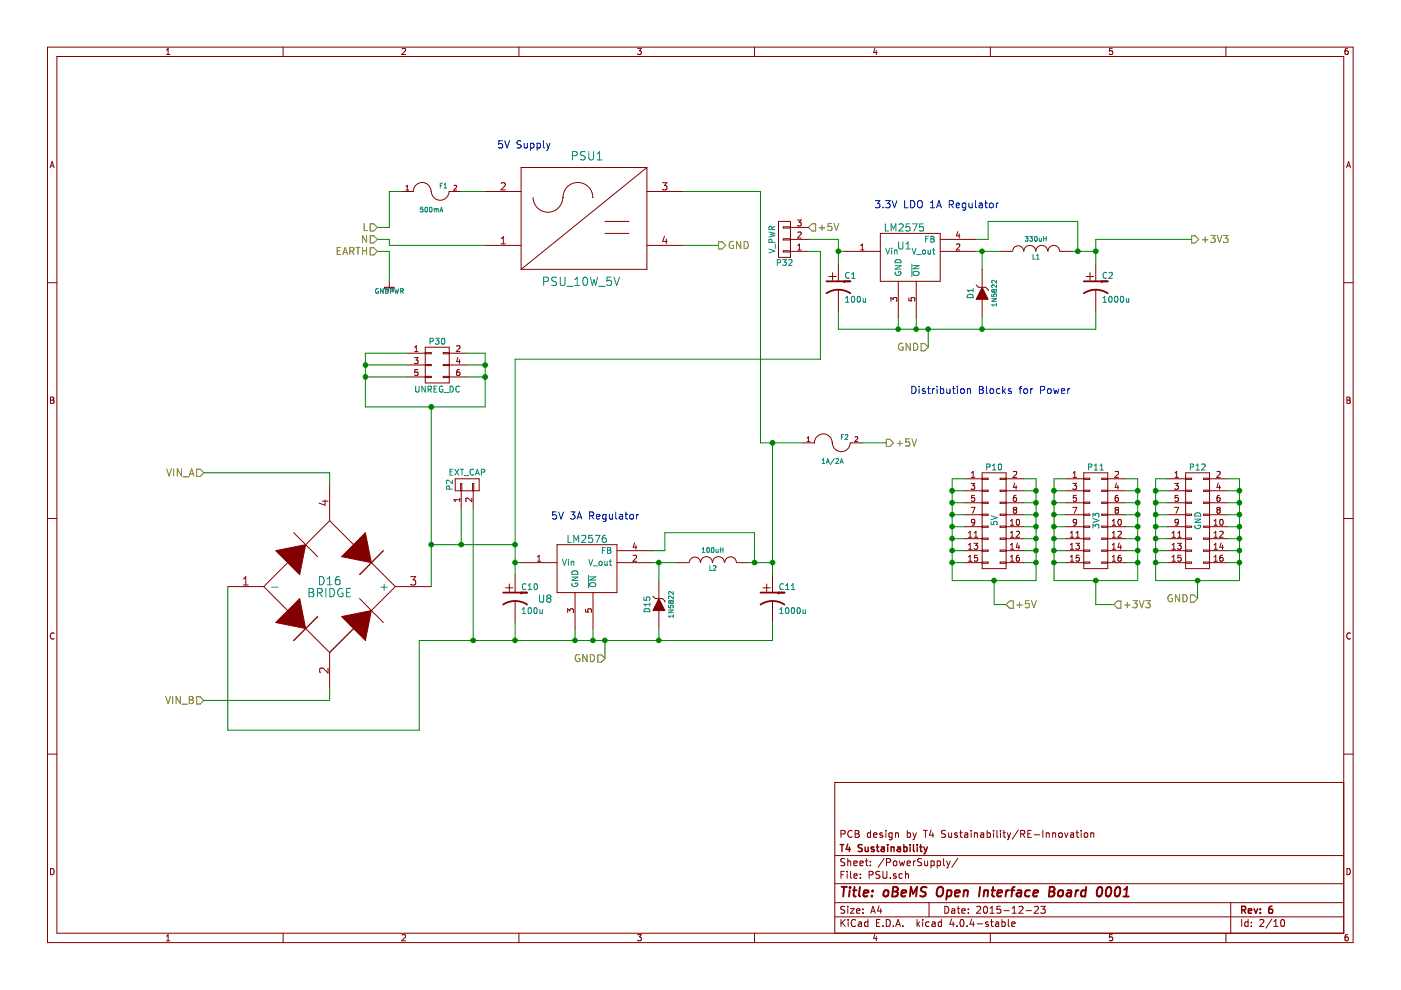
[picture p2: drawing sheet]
EESchema Schematic File Version 2
LIBS:power
LIBS:device
LIBS:transistors
LIBS:conn
LIBS:linear
LIBS:regul
LIBS:74xx
LIBS:cmos4000
LIBS:adc-dac
LIBS:memory
LIBS:xilinx
LIBS:microcontrollers
LIBS:dsp
LIBS:microchip
LIBS:analog_switches
LIBS:motorola
LIBS:texas
LIBS:intel
LIBS:audio
LIBS:interface
LIBS:digital-audio
LIBS:philips
LIBS:display
LIBS:cypress
LIBS:siliconi
LIBS:opto
LIBS:atmel
LIBS:contrib
LIBS:valves
LIBS:oBeMs_Pulse_PCB-cache
LIBS:matts_components
EELAYER 25 0
EELAYER END
$Descr A4 11693 8268
encoding utf-8
Sheet 2 10
Title "oBeMS Open Interface Board 0001"
Date "2015-12-23"
Rev "6"
Comp "T4 Sustainability"
Comment1 "PCB design by T4 Sustainability/RE-Innovation"
Comment2 ""
Comment3 ""
Comment4 ""
$EndDescr
$Comp
L FUSE F1
U 1 1
P 3600 1600
F 0 "F1" H 3700 1650 40  0000 C CNN
F 1 "500mA" H 3600 1450 40  0000 C CNN
F 2 "REInnovationFootprint:TH_Fuse_Holder_5-20_CPC" H 3600 1600 60  0001 C CNN
F 3 "http://www.farnell.com/datasheets/1564551.pdf" H 3600 1600 60  0001 C CNN
F 4 "240V AC 5A Fuseholder" H 3600 1600 60  0001 C CNN "Description"
F 5 "~" H 3600 1600 60  0001 C CNN "Notes"
F 6 "Unbranded" H 3600 1600 60  0001 C CNN "Manufacturer"
F 7 "MCHTC-100M" H 3600 1600 60  0001 C CNN "Manufacturer Part No"
F 8 "CPC" H 3600 1600 60  0001 C CNN "Supplier 1"
F 9 "FF01942 " H 3600 1600 60  0001 C CNN "Supplier 1 Part No"
F 10 "~" H 3600 1600 60  0001 C CNN "Supplier 2"
F 11 "~" H 3600 1600 60  0001 C CNN "Supplier 2 Part No"
	1    3600 1600
	1    0    0    -1  
$EndComp
$Comp
L PSU_10W_5V PSU1
U 1 1
P 5750 1800
F 0 "PSU1" H 4900 2300 70  0000 C CNN
F 1 "PSU_10W_5V" H 4850 1250 70  0000 C CNN
F 2 "REInnovationFootprint:TH_DCDC_PowerPac_5W_10W" H 4550 1900 60  0001 C CNN
F 3 "http://www.farnell.com/datasheets/1683226.pdf" H 4550 1900 60  0001 C CNN
F 4 "240V AC to 5V PSU 5/10W 1/2A" H 5750 1800 60  0001 C CNN "Description"
F 5 "~" H 5750 1800 60  0001 C CNN "Notes"
F 6 "Powerpax" H 5750 1800 60  0001 C CNN "Manufacturer"
F 7 "PD05-20B05" H 5750 1800 60  0001 C CNN "Manufacturer Part No"
F 8 "CPC" H 5750 1800 60  0001 C CNN "Supplier 1"
F 9 "PW03300" H 5750 1800 60  0001 C CNN "Supplier 1 Part No"
F 10 "~" H 5750 1800 60  0001 C CNN "Supplier 2"
F 11 "~" H 5750 1800 60  0001 C CNN "Supplier 2 Part No"
	1    5750 1800
	1    0    0    -1  
$EndComp
$Comp
L GNDPWR #PWR016
U 1 1
P 3250 2350
F 0 "#PWR016" H 3250 2400 40  0001 C CNN
F 1 "GNDPWR" H 3250 2270 40  0000 C CNN
F 2 "" H 3250 2350 60  0000 C CNN
F 3 "" H 3250 2350 60  0000 C CNN
	1    3250 2350
	1    0    0    -1  
$EndComp
Text Notes 4150 1250 0    60   ~ 0
5V Supply
Wire Wire Line
	4050 1600 3850 1600
Wire Wire Line
	3150 1900 3250 1900
Wire Wire Line
	3250 1900 3250 1600
Wire Wire Line
	3250 1600 3350 1600
Wire Wire Line
	3150 2000 3250 2000
Wire Wire Line
	3250 2000 3250 2050
Wire Wire Line
	3250 2050 4050 2050
Wire Wire Line
	3150 2100 3250 2100
Wire Wire Line
	3250 2100 3250 2350
Wire Wire Line
	5700 2050 6000 2050
Wire Wire Line
	5700 1600 6350 1600
Text HLabel 3150 1900 0    60   Input ~ 0
L
Text HLabel 3150 2000 0    60   Input ~ 0
N
Text HLabel 3150 2100 0    60   Input ~ 0
EARTH
Text Notes 7300 1750 0    60   ~ 0
3.3V LDO 1A Regulator
$Comp
L CP1-RESCUE-oBeMs_Pulse_PCB C1
U 1 1
P 7000 2400
F 0 "C1" H 7050 2500 50  0000 L CNN
F 1 "100u" H 7050 2300 50  0000 L CNN
F 2 "REInnovationFootprint:C2V8_V" H 7000 2400 60  0001 C CNN
F 3 "" H 7000 2400 60  0000 C CNN
F 4 "Value" H 7000 2400 60  0001 C CNN "Description"
F 5 "Value" H 7000 2400 60  0001 C CNN "Notes"
F 6 "Value" H 7000 2400 60  0001 C CNN "Manufacturer"
F 7 "Value" H 7000 2400 60  0001 C CNN "Manufacturer Part No"
F 8 "Value" H 7000 2400 60  0001 C CNN "Supplier 1"
F 9 "Value" H 7000 2400 60  0001 C CNN "Supplier 1 Part No"
F 10 "Value" H 7000 2400 60  0001 C CNN "Supplier 2"
F 11 "Value" H 7000 2400 60  0001 C CNN "Supplier 2 Part No"
	1    7000 2400
	1    0    0    -1  
$EndComp
$Comp
L CP1-RESCUE-oBeMs_Pulse_PCB C2
U 1 1
P 9150 2400
F 0 "C2" H 9200 2500 50  0000 L CNN
F 1 "1000u" H 9200 2300 50  0000 L CNN
F 2 "REInnovationFootprint:C2V8_V" H 9150 2400 60  0001 C CNN
F 3 "" H 9150 2400 60  0000 C CNN
F 4 "Value" H 9150 2400 60  0001 C CNN "Description"
F 5 "Value" H 9150 2400 60  0001 C CNN "Notes"
F 6 "Value" H 9150 2400 60  0001 C CNN "Manufacturer"
F 7 "Value" H 9150 2400 60  0001 C CNN "Manufacturer Part No"
F 8 "Value" H 9150 2400 60  0001 C CNN "Supplier 1"
F 9 "Value" H 9150 2400 60  0001 C CNN "Supplier 1 Part No"
F 10 "Value" H 9150 2400 60  0001 C CNN "Supplier 2"
F 11 "Value" H 9150 2400 60  0001 C CNN "Supplier 2 Part No"
	1    9150 2400
	1    0    0    -1  
$EndComp
$Comp
L INDUCTOR L1
U 1 1
P 8650 2100
F 0 "L1" V 8600 2100 40  0000 C CNN
F 1 "330uH" V 8750 2100 40  0000 C CNN
F 2 "REInnovationFootprint:TH_Inductor" H 8650 2100 60  0001 C CNN
F 3 "http://docs-europe.electrocomponents.com/webdocs/0d90/0900766b80d90b31.pdf" H 8650 2100 60  0001 C CNN
F 4 "Inductor. 1A RMS. " H 8650 2100 60  0001 C CNN "Description"
F 5 "~" H 8650 2100 60  0001 C CNN "Notes"
F 6 "Panasonic" H 8650 2100 60  0001 C CNN "Manufacturer"
F 7 " ELC11D331F" H 8650 2100 60  0001 C CNN "Manufacturer Part No"
F 8 "RS" H 8650 2100 60  0001 C CNN "Supplier 1"
F 9 "675-5428" H 8650 2100 60  0001 C CNN "Supplier 1 Part No"
F 10 "~" H 8650 2100 60  0001 C CNN "Supplier 2"
F 11 "~" H 8650 2100 60  0001 C CNN "Supplier 2 Part No"
F 12 "~" H 8650 2100 60  0001 C CNN "Cost"
	1    8650 2100
	0    -1   -1   0   
$EndComp
Wire Wire Line
	9150 2000 9150 2200
Wire Wire Line
	7000 2000 7000 2200
Wire Wire Line
	7000 2600 7000 2750
Wire Wire Line
	7000 2750 9150 2750
Wire Wire Line
	9150 2750 9150 2600
Wire Wire Line
	7750 2900 7750 2750
Connection ~ 7750 2750
Wire Wire Line
	7050 2100 7000 2100
Connection ~ 7000 2100
Wire Wire Line
	7500 2750 7500 2650
Connection ~ 7500 2750
Wire Wire Line
	7650 2650 7650 2750
Connection ~ 7650 2750
Wire Wire Line
	8200 2650 8200 2750
Connection ~ 8200 2750
Wire Wire Line
	8150 2100 8350 2100
Wire Wire Line
	8200 2250 8200 2100
Connection ~ 8200 2100
Wire Wire Line
	8150 2000 8250 2000
Wire Wire Line
	8250 2000 8250 1850
Wire Wire Line
	8250 1850 9000 1850
Wire Wire Line
	9000 1850 9000 2100
Wire Wire Line
	8950 2100 9150 2100
Connection ~ 9150 2100
Connection ~ 9000 2100
Text Notes 7600 3300 0    60   ~ 0
Distribution Blocks for Power
Wire Wire Line
	8050 4400 7950 4400
Wire Wire Line
	7950 4000 7950 4850
Wire Wire Line
	7950 4850 8650 4850
Wire Wire Line
	8650 4850 8650 4000
Wire Wire Line
	8650 4400 8550 4400
Wire Wire Line
	8550 4500 8650 4500
Connection ~ 8650 4500
Wire Wire Line
	8550 4600 8650 4600
Connection ~ 8650 4600
Wire Wire Line
	8550 4700 8650 4700
Connection ~ 8650 4700
Wire Wire Line
	8050 4700 7950 4700
Connection ~ 7950 4700
Wire Wire Line
	8050 4600 7950 4600
Connection ~ 7950 4600
Wire Wire Line
	8050 4500 7950 4500
Connection ~ 7950 4500
Wire Wire Line
	8900 4400 8800 4400
Wire Wire Line
	8800 4000 8800 4850
Wire Wire Line
	8800 4850 9500 4850
Wire Wire Line
	9500 4850 9500 4000
Wire Wire Line
	9500 4400 9400 4400
Wire Wire Line
	9400 4500 9500 4500
Connection ~ 9500 4500
Wire Wire Line
	9400 4600 9500 4600
Connection ~ 9500 4600
Wire Wire Line
	9400 4700 9500 4700
Connection ~ 9500 4700
Wire Wire Line
	8900 4700 8800 4700
Connection ~ 8800 4700
Wire Wire Line
	8900 4600 8800 4600
Connection ~ 8800 4600
Wire Wire Line
	8900 4500 8800 4500
Connection ~ 8800 4500
Wire Wire Line
	9750 4400 9650 4400
Wire Wire Line
	9650 4000 9650 4850
Wire Wire Line
	9650 4850 10350 4850
Wire Wire Line
	10350 4850 10350 4000
Wire Wire Line
	10350 4400 10250 4400
Wire Wire Line
	10250 4500 10350 4500
Connection ~ 10350 4500
Wire Wire Line
	10250 4600 10350 4600
Connection ~ 10350 4600
Wire Wire Line
	10250 4700 10350 4700
Connection ~ 10350 4700
Wire Wire Line
	9750 4700 9650 4700
Connection ~ 9650 4700
Wire Wire Line
	9750 4600 9650 4600
Connection ~ 9650 4600
Wire Wire Line
	9750 4500 9650 4500
Connection ~ 9650 4500
Wire Wire Line
	10000 5000 10000 4850
Connection ~ 10000 4850
Wire Wire Line
	8400 5050 8300 5050
Wire Wire Line
	8300 5050 8300 4850
Connection ~ 8300 4850
Wire Wire Line
	9300 5050 9150 5050
Wire Wire Line
	9150 5050 9150 4850
Connection ~ 9150 4850
Text Notes 4600 4350 0    60   ~ 0
5V 3A Regulator
$Comp
L CP1-RESCUE-oBeMs_Pulse_PCB C10
U 1 1
P 4300 5000
F 0 "C10" H 4350 5100 50  0000 L CNN
F 1 "100u" H 4350 4900 50  0000 L CNN
F 2 "REInnovationFootprint:C2V8_V" H 4300 5000 60  0001 C CNN
F 3 "" H 4300 5000 60  0000 C CNN
F 4 "Value" H 4300 5000 60  0001 C CNN "Description"
F 5 "Value" H 4300 5000 60  0001 C CNN "Notes"
F 6 "Value" H 4300 5000 60  0001 C CNN "Manufacturer"
F 7 "Value" H 4300 5000 60  0001 C CNN "Manufacturer Part No"
F 8 "Value" H 4300 5000 60  0001 C CNN "Supplier 1"
F 9 "Value" H 4300 5000 60  0001 C CNN "Supplier 1 Part No"
F 10 "Value" H 4300 5000 60  0001 C CNN "Supplier 2"
F 11 "Value" H 4300 5000 60  0001 C CNN "Supplier 2 Part No"
	1    4300 5000
	1    0    0    -1  
$EndComp
$Comp
L CP1-RESCUE-oBeMs_Pulse_PCB C11
U 1 1
P 6450 5000
F 0 "C11" H 6500 5100 50  0000 L CNN
F 1 "1000u" H 6500 4900 50  0000 L CNN
F 2 "REInnovationFootprint:C2V8_V" H 6450 5000 60  0001 C CNN
F 3 "" H 6450 5000 60  0000 C CNN
F 4 "Value" H 6450 5000 60  0001 C CNN "Description"
F 5 "Value" H 6450 5000 60  0001 C CNN "Notes"
F 6 "Value" H 6450 5000 60  0001 C CNN "Manufacturer"
F 7 "Value" H 6450 5000 60  0001 C CNN "Manufacturer Part No"
F 8 "Value" H 6450 5000 60  0001 C CNN "Supplier 1"
F 9 "Value" H 6450 5000 60  0001 C CNN "Supplier 1 Part No"
F 10 "Value" H 6450 5000 60  0001 C CNN "Supplier 2"
F 11 "Value" H 6450 5000 60  0001 C CNN "Supplier 2 Part No"
F 12 "~" H 6450 5000 60  0001 C CNN "Cost"
	1    6450 5000
	1    0    0    -1  
$EndComp
$Comp
L INDUCTOR L2
U 1 1
P 5950 4700
F 0 "L2" V 5900 4700 40  0000 C CNN
F 1 "100uH" V 6050 4700 40  0000 C CNN
F 2 "REInnovationFootprint:TH_Inductor_ELC18B101L" H 5950 4700 60  0001 C CNN
F 3 "http://docs-europe.electrocomponents.com/webdocs/002b/0900766b8002b270.pdf" H 5950 4700 60  0001 C CNN
F 4 "Inductor. 3A RMS. " H 5950 4700 60  0001 C CNN "Description"
F 5 "~" H 5950 4700 60  0001 C CNN "Notes"
F 6 "Panasonic" H 5950 4700 60  0001 C CNN "Manufacturer"
F 7 "ELC18B101L" H 5950 4700 60  0001 C CNN "Manufacturer Part No"
F 8 "RS" H 5950 4700 60  0001 C CNN "Supplier 1"
F 9 "233-5409" H 5950 4700 60  0001 C CNN "Supplier 1 Part No"
F 10 "~" H 5950 4700 60  0001 C CNN "Supplier 2"
F 11 "~" H 5950 4700 60  0001 C CNN "Supplier 2 Part No"
F 12 "~" H 5950 4700 60  0001 C CNN "Cost"
	1    5950 4700
	0    -1   -1   0   
$EndComp
$Comp
L ZENER-RESCUE-oBeMs_Pulse_PCB D15
U 1 1
P 5500 5050
F 0 "D15" H 5500 5150 50  0000 C CNN
F 1 "1N5822" H 5500 4950 40  0000 C CNN
F 2 "REInnovationFootprint:TH_Diode_DO-201AD" H 5500 5050 60  0001 C CNN
F 3 "" H 5500 5050 60  0001 C CNN
F 4 "3A 40V Shottky Diode" H 5500 5050 60  0001 C CNN "Description"
F 5 "~" H 5500 5050 60  0001 C CNN "Notes"
F 6 "STMicroelectronics" H 5500 5050 60  0001 C CNN "Manufacturer"
F 7 "1N5822" H 5500 5050 60  0001 C CNN "Manufacturer Part No"
F 8 "RS" H 5500 5050 60  0001 C CNN "Supplier 1"
F 9 "687-0877" H 5500 5050 60  0001 C CNN "Supplier 1 Part No"
F 10 "~" H 5500 5050 60  0001 C CNN "Supplier 2"
F 11 "~" H 5500 5050 60  0001 C CNN "Supplier 2 Part No"
F 12 "~" H 5500 5050 60  0001 C CNN "Cost"
	1    5500 5050
	0    -1   -1   0   
$EndComp
Wire Wire Line
	6450 3700 6450 4800
Wire Wire Line
	4300 3000 4300 4800
Wire Wire Line
	4300 5200 4300 5350
Wire Wire Line
	3500 5350 6450 5350
Wire Wire Line
	6450 5350 6450 5200
Wire Wire Line
	5050 5500 5050 5350
Connection ~ 5050 5350
Wire Wire Line
	4350 4700 4300 4700
Connection ~ 4300 4700
Wire Wire Line
	4800 5350 4800 5250
Connection ~ 4800 5350
Wire Wire Line
	4950 5250 4950 5350
Connection ~ 4950 5350
Wire Wire Line
	5500 5250 5500 5350
Connection ~ 5500 5350
Wire Wire Line
	5450 4700 5650 4700
Wire Wire Line
	5500 4850 5500 4700
Connection ~ 5500 4700
Wire Wire Line
	5450 4600 5550 4600
Wire Wire Line
	5550 4600 5550 4450
Wire Wire Line
	5550 4450 6300 4450
Wire Wire Line
	6300 4450 6300 4700
Wire Wire Line
	6250 4700 6450 4700
Connection ~ 6450 4700
Connection ~ 6300 4700
$Comp
L LM2576 U8
U 1 1
P 4850 4700
F 0 "U8" H 4550 4400 60  0000 C CNN
F 1 "LM2576" H 4900 4900 60  0000 C CNN
F 2 "REInnovationFootprint:TO220_5PIN" H 4850 4700 60  0001 C CNN
F 3 "http://www.ti.com/lit/ds/symlink/lm2576.pdf" H 4850 4700 60  0001 C CNN
F 4 "~" H 4850 4700 60  0001 C CNN "Description"
F 5 "3A step-down DC DC converter 5V" H 4850 4700 60  0001 C CNN "Notes"
F 6 "Texas Instruments" H 4850 4700 60  0001 C CNN "Manufacturer"
F 7 "LM2576T-5.0/LF03" H 4850 4700 60  0001 C CNN "Manufacturer Part No"
F 8 "RS" H 4850 4700 60  0001 C CNN "Supplier 1"
F 9 " 460-477" H 4850 4700 60  0001 C CNN "Supplier 1 Part No"
F 10 "~" H 4850 4700 60  0001 C CNN "Supplier 2"
F 11 "~" H 4850 4700 60  0001 C CNN "Supplier 2 Part No"
F 12 "~" H 4850 4700 60  0001 C CNN "Cost"
	1    4850 4700
	1    0    0    -1  
$EndComp
Text HLabel 1700 5850 0    60   Input ~ 0
VIN_B
Text HLabel 1700 3950 0    60   Input ~ 0
VIN_A
Wire Wire Line
	3600 4550 4300 4550
Connection ~ 4300 5350
$Comp
L LM2575 U1
U 1 1
P 7550 2100
F 0 "U1" H 7550 2150 60  0000 C CNN
F 1 "LM2575" H 7550 2300 60  0000 C CNN
F 2 "REInnovationFootprint:TO220_5PIN" H 7550 2100 60  0001 C CNN
F 3 "http://docs-europe.electrocomponents.com/webdocs/0780/0900766b807800ee.pdf" H 7550 2100 60  0001 C CNN
F 4 "1A 3.3V DC DC converter IC" H 7550 2100 60  0001 C CNN "Description"
F 5 "~" H 7550 2100 60  0001 C CNN "Notes"
F 6 "Texas Instruments" H 7550 2100 60  0001 C CNN "Manufacturer"
F 7 "LM2575T-3.3/NOPB" H 7550 2100 60  0001 C CNN "Manufacturer Part No"
F 8 "RS" H 7550 2100 60  0001 C CNN "Supplier 1"
F 9 "533-3169" H 7550 2100 60  0001 C CNN "Supplier 1 Part No"
F 10 "~" H 7550 2100 60  0001 C CNN "Supplier 2"
F 11 "~" H 7550 2100 60  0001 C CNN "Supplier 2 Part No"
	1    7550 2100
	1    0    0    -1  
$EndComp
$Comp
L BRIDGE D16
U 1 1
P 2750 4900
F 0 "D16" H 2750 4950 70  0000 C CNN
F 1 "BRIDGE" H 2750 4850 70  0000 C CNN
F 2 "REInnovationFootprint:TH_BridgeRect_8A" H 2750 4900 60  0001 C CNN
F 3 "http://docs-europe.electrocomponents.com/webdocs/1404/0900766b81404e75.pdf" H 2750 4900 60  0001 C CNN
F 4 "~" H 2750 4900 60  0001 C CNN "Notes"
F 5 "8A Bridge Rectifier" H 2750 4900 60  0001 C CNN "Description"
F 6 "Taiwan Semiconductor" H 2750 4900 60  0001 C CNN "Manufacturer"
F 7 "KBU807G" H 2750 4900 60  0001 C CNN "Manufacturer Part No"
F 8 "RS" H 2750 4900 60  0001 C CNN "Supplier 1"
F 9 "687-5914" H 2750 4900 60  0001 C CNN "Supplier 1 Part No"
F 10 "~" H 2750 4900 60  0001 C CNN "Supplier 1 Cost"
F 11 "~" H 2750 4900 60  0001 C CNN "Supplier 2"
F 12 "~" H 2750 4900 60  0001 C CNN "Supplier 2 Part No"
F 13 "~" H 2750 4900 60  0001 C CNN "Supplier 2 Cost"
	1    2750 4900
	1    0    0    -1  
$EndComp
Wire Wire Line
	1700 3950 2750 3950
Wire Wire Line
	2750 3950 2750 4050
Wire Wire Line
	1700 5850 2750 5850
Wire Wire Line
	2750 5850 2750 5750
Wire Wire Line
	3600 3400 3600 4900
Wire Wire Line
	1900 4900 1900 6100
Wire Wire Line
	1900 6100 3500 6100
Wire Wire Line
	3500 6100 3500 5350
$Comp
L CONN_01X02 P2
U 1 1
P 3900 4050
F 0 "P2" H 3900 4200 50  0000 C CNN
F 1 "EXT_CAP" V 4000 4050 50  0000 C CNN
F 2 "REInnovationFootprint:SIL-2_LG_PAD" H 3900 4050 60  0001 C CNN
F 3 "" H 3900 4050 60  0000 C CNN
	1    3900 4050
	0    -1   -1   0   
$EndComp
Wire Wire Line
	3850 4250 3850 4550
Connection ~ 3850 4550
Wire Wire Line
	3950 4250 3950 5350
Connection ~ 3950 5350
$Comp
L CONN_02X08 P10
U 1 1
P 8300 4350
F 0 "P10" H 8300 4800 50  0000 C CNN
F 1 "5V" V 8300 4350 50  0000 C CNN
F 2 "REInnovationFootprint:Pin_Header_Straight_2x08" H 8300 3150 60  0001 C CNN
F 3 "" H 8300 3150 60  0000 C CNN
	1    8300 4350
	1    0    0    -1  
$EndComp
$Comp
L CONN_02X08 P11
U 1 1
P 9150 4350
F 0 "P11" H 9150 4800 50  0000 C CNN
F 1 "3V3" V 9150 4350 50  0000 C CNN
F 2 "REInnovationFootprint:Pin_Header_Straight_2x08" H 9150 3150 60  0001 C CNN
F 3 "" H 9150 3150 60  0000 C CNN
	1    9150 4350
	1    0    0    -1  
$EndComp
$Comp
L CONN_02X08 P12
U 1 1
P 10000 4350
F 0 "P12" H 10000 4800 50  0000 C CNN
F 1 "GND" V 10000 4350 50  0000 C CNN
F 2 "REInnovationFootprint:Pin_Header_Straight_2x08" H 10000 3150 60  0001 C CNN
F 3 "" H 10000 3150 60  0000 C CNN
	1    10000 4350
	1    0    0    -1  
$EndComp
Wire Wire Line
	7950 4000 8050 4000
Connection ~ 7950 4400
Wire Wire Line
	8050 4100 7950 4100
Connection ~ 7950 4100
Wire Wire Line
	8050 4200 7950 4200
Connection ~ 7950 4200
Wire Wire Line
	8050 4300 7950 4300
Connection ~ 7950 4300
Wire Wire Line
	8650 4000 8550 4000
Connection ~ 8650 4400
Wire Wire Line
	8550 4300 8650 4300
Connection ~ 8650 4300
Wire Wire Line
	8550 4200 8650 4200
Connection ~ 8650 4200
Wire Wire Line
	8550 4100 8650 4100
Connection ~ 8650 4100
Wire Wire Line
	8900 4000 8800 4000
Connection ~ 8800 4400
Wire Wire Line
	8900 4100 8800 4100
Connection ~ 8800 4100
Wire Wire Line
	8900 4200 8800 4200
Connection ~ 8800 4200
Wire Wire Line
	8900 4300 8800 4300
Connection ~ 8800 4300
Wire Wire Line
	9500 4000 9400 4000
Connection ~ 9500 4400
Wire Wire Line
	9400 4100 9500 4100
Connection ~ 9500 4100
Wire Wire Line
	9400 4200 9500 4200
Connection ~ 9500 4200
Wire Wire Line
	9400 4300 9500 4300
Connection ~ 9500 4300
Wire Wire Line
	9750 4000 9650 4000
Connection ~ 9650 4400
Wire Wire Line
	9750 4100 9650 4100
Connection ~ 9650 4100
Wire Wire Line
	9750 4200 9650 4200
Connection ~ 9650 4200
Wire Wire Line
	9750 4300 9650 4300
Connection ~ 9650 4300
Wire Wire Line
	10350 4000 10250 4000
Connection ~ 10350 4400
Wire Wire Line
	10250 4300 10350 4300
Connection ~ 10350 4300
Wire Wire Line
	10250 4200 10350 4200
Connection ~ 10350 4200
Wire Wire Line
	10250 4100 10350 4100
Connection ~ 10350 4100
$Comp
L ZENER-RESCUE-oBeMs_Pulse_PCB D1
U 1 1
P 8200 2450
F 0 "D1" H 8200 2550 50  0000 C CNN
F 1 "1N5822" H 8200 2350 40  0000 C CNN
F 2 "REInnovationFootprint:TH_Diode_DO-201AD" H 8200 2450 60  0001 C CNN
F 3 "" H 8200 2450 60  0001 C CNN
F 4 "3A 40V Shottky Diode" H 8200 2450 60  0001 C CNN "Description"
F 5 "~" H 8200 2450 60  0001 C CNN "Notes"
F 6 "STMicroelectronics" H 8200 2450 60  0001 C CNN "Manufacturer"
F 7 "1N5822" H 8200 2450 60  0001 C CNN "Manufacturer Part No"
F 8 "RS" H 8200 2450 60  0001 C CNN "Supplier 1"
F 9 "687-0877" H 8200 2450 60  0001 C CNN "Supplier 1 Part No"
F 10 "~" H 8200 2450 60  0001 C CNN "Supplier 2"
F 11 "~" H 8200 2450 60  0001 C CNN "Supplier 2 Part No"
F 12 "~" H 8200 2450 60  0001 C CNN "Cost"
	1    8200 2450
	0    -1   -1   0   
$EndComp
$Comp
L CONN_02X03 P30
U 1 1
P 3650 3050
F 0 "P30" H 3650 3250 50  0000 C CNN
F 1 "UNREG_DC" H 3650 2850 50  0000 C CNN
F 2 "REInnovationFootprint:Pin_Header_Straight_2x03" H 3650 1850 50  0001 C CNN
F 3 "" H 3650 1850 50  0000 C CNN
	1    3650 3050
	1    0    0    -1  
$EndComp
Wire Wire Line
	3400 2950 3050 2950
Wire Wire Line
	3050 2950 3050 3400
Wire Wire Line
	3050 3400 4050 3400
Wire Wire Line
	4050 3400 4050 2950
Wire Wire Line
	4050 2950 3900 2950
Wire Wire Line
	3900 3050 4050 3050
Connection ~ 4050 3050
Wire Wire Line
	3900 3150 4050 3150
Connection ~ 4050 3150
Wire Wire Line
	3400 3050 3050 3050
Connection ~ 3050 3050
Wire Wire Line
	3400 3150 3050 3150
Connection ~ 3050 3150
Connection ~ 3600 3400
Connection ~ 3600 4550
Text HLabel 7400 3700 2    60   Output ~ 0
+5V
Text HLabel 6750 1900 2    60   Input ~ 0
+5V
Text HLabel 9950 2000 2    60   Output ~ 0
+3V3
Text HLabel 8400 5050 2    60   Input ~ 0
+5V
Text HLabel 9300 5050 2    60   Input ~ 0
+3V3
Text HLabel 6000 2050 2    60   Output ~ 0
GND
Wire Wire Line
	6750 2000 7000 2000
Wire Wire Line
	9150 2000 9950 2000
Text HLabel 7750 2900 0    60   Input ~ 0
GND
Text HLabel 10000 5000 0    60   Input ~ 0
GND
Text HLabel 5050 5500 0    60   Input ~ 0
GND
$Comp
L CONN_01X03 P32
U 1 1
P 6550 2000
F 0 "P32" H 6550 2200 50  0000 C CNN
F 1 "V_PWR" V 6650 2000 50  0000 C CNN
F 2 "REInnovationFootprint:SM_3pad_SOLDER_named" H 6550 2000 50  0001 C CNN
F 3 "" H 6550 2000 50  0000 C CNN
	1    6550 2000
	-1   0    0    1   
$EndComp
Wire Wire Line
	4300 3000 6850 3000
Wire Wire Line
	6850 3000 6850 2100
Wire Wire Line
	6850 2100 6750 2100
Connection ~ 4300 4550
$Comp
L FUSE F2
U 1 1
P 6950 3700
F 0 "F2" H 7050 3750 40  0000 C CNN
F 1 "1A/2A" H 6950 3550 40  0000 C CNN
F 2 "REInnovationFootprint:TH_Fuse_Holder_5-20_CPC" H 6950 3700 60  0001 C CNN
F 3 "http://www.farnell.com/datasheets/1564551.pdf" H 6950 3700 60  0001 C CNN
F 4 "240V AC 5A Fuseholder" H 6950 3700 60  0001 C CNN "Description"
F 5 "~" H 6950 3700 60  0001 C CNN "Notes"
F 6 "Unbranded" H 6950 3700 60  0001 C CNN "Manufacturer"
F 7 "MCHTC-100M" H 6950 3700 60  0001 C CNN "Manufacturer Part No"
F 8 "CPC" H 6950 3700 60  0001 C CNN "Supplier 1"
F 9 "FF01942 " H 6950 3700 60  0001 C CNN "Supplier 1 Part No"
F 10 "~" H 6950 3700 60  0001 C CNN "Supplier 2"
F 11 "~" H 6950 3700 60  0001 C CNN "Supplier 2 Part No"
	1    6950 3700
	1    0    0    -1  
$EndComp
Wire Wire Line
	6350 1600 6350 3700
Wire Wire Line
	6350 3700 6700 3700
Wire Wire Line
	7200 3700 7400 3700
Connection ~ 6450 3700
$EndSCHEMATC
